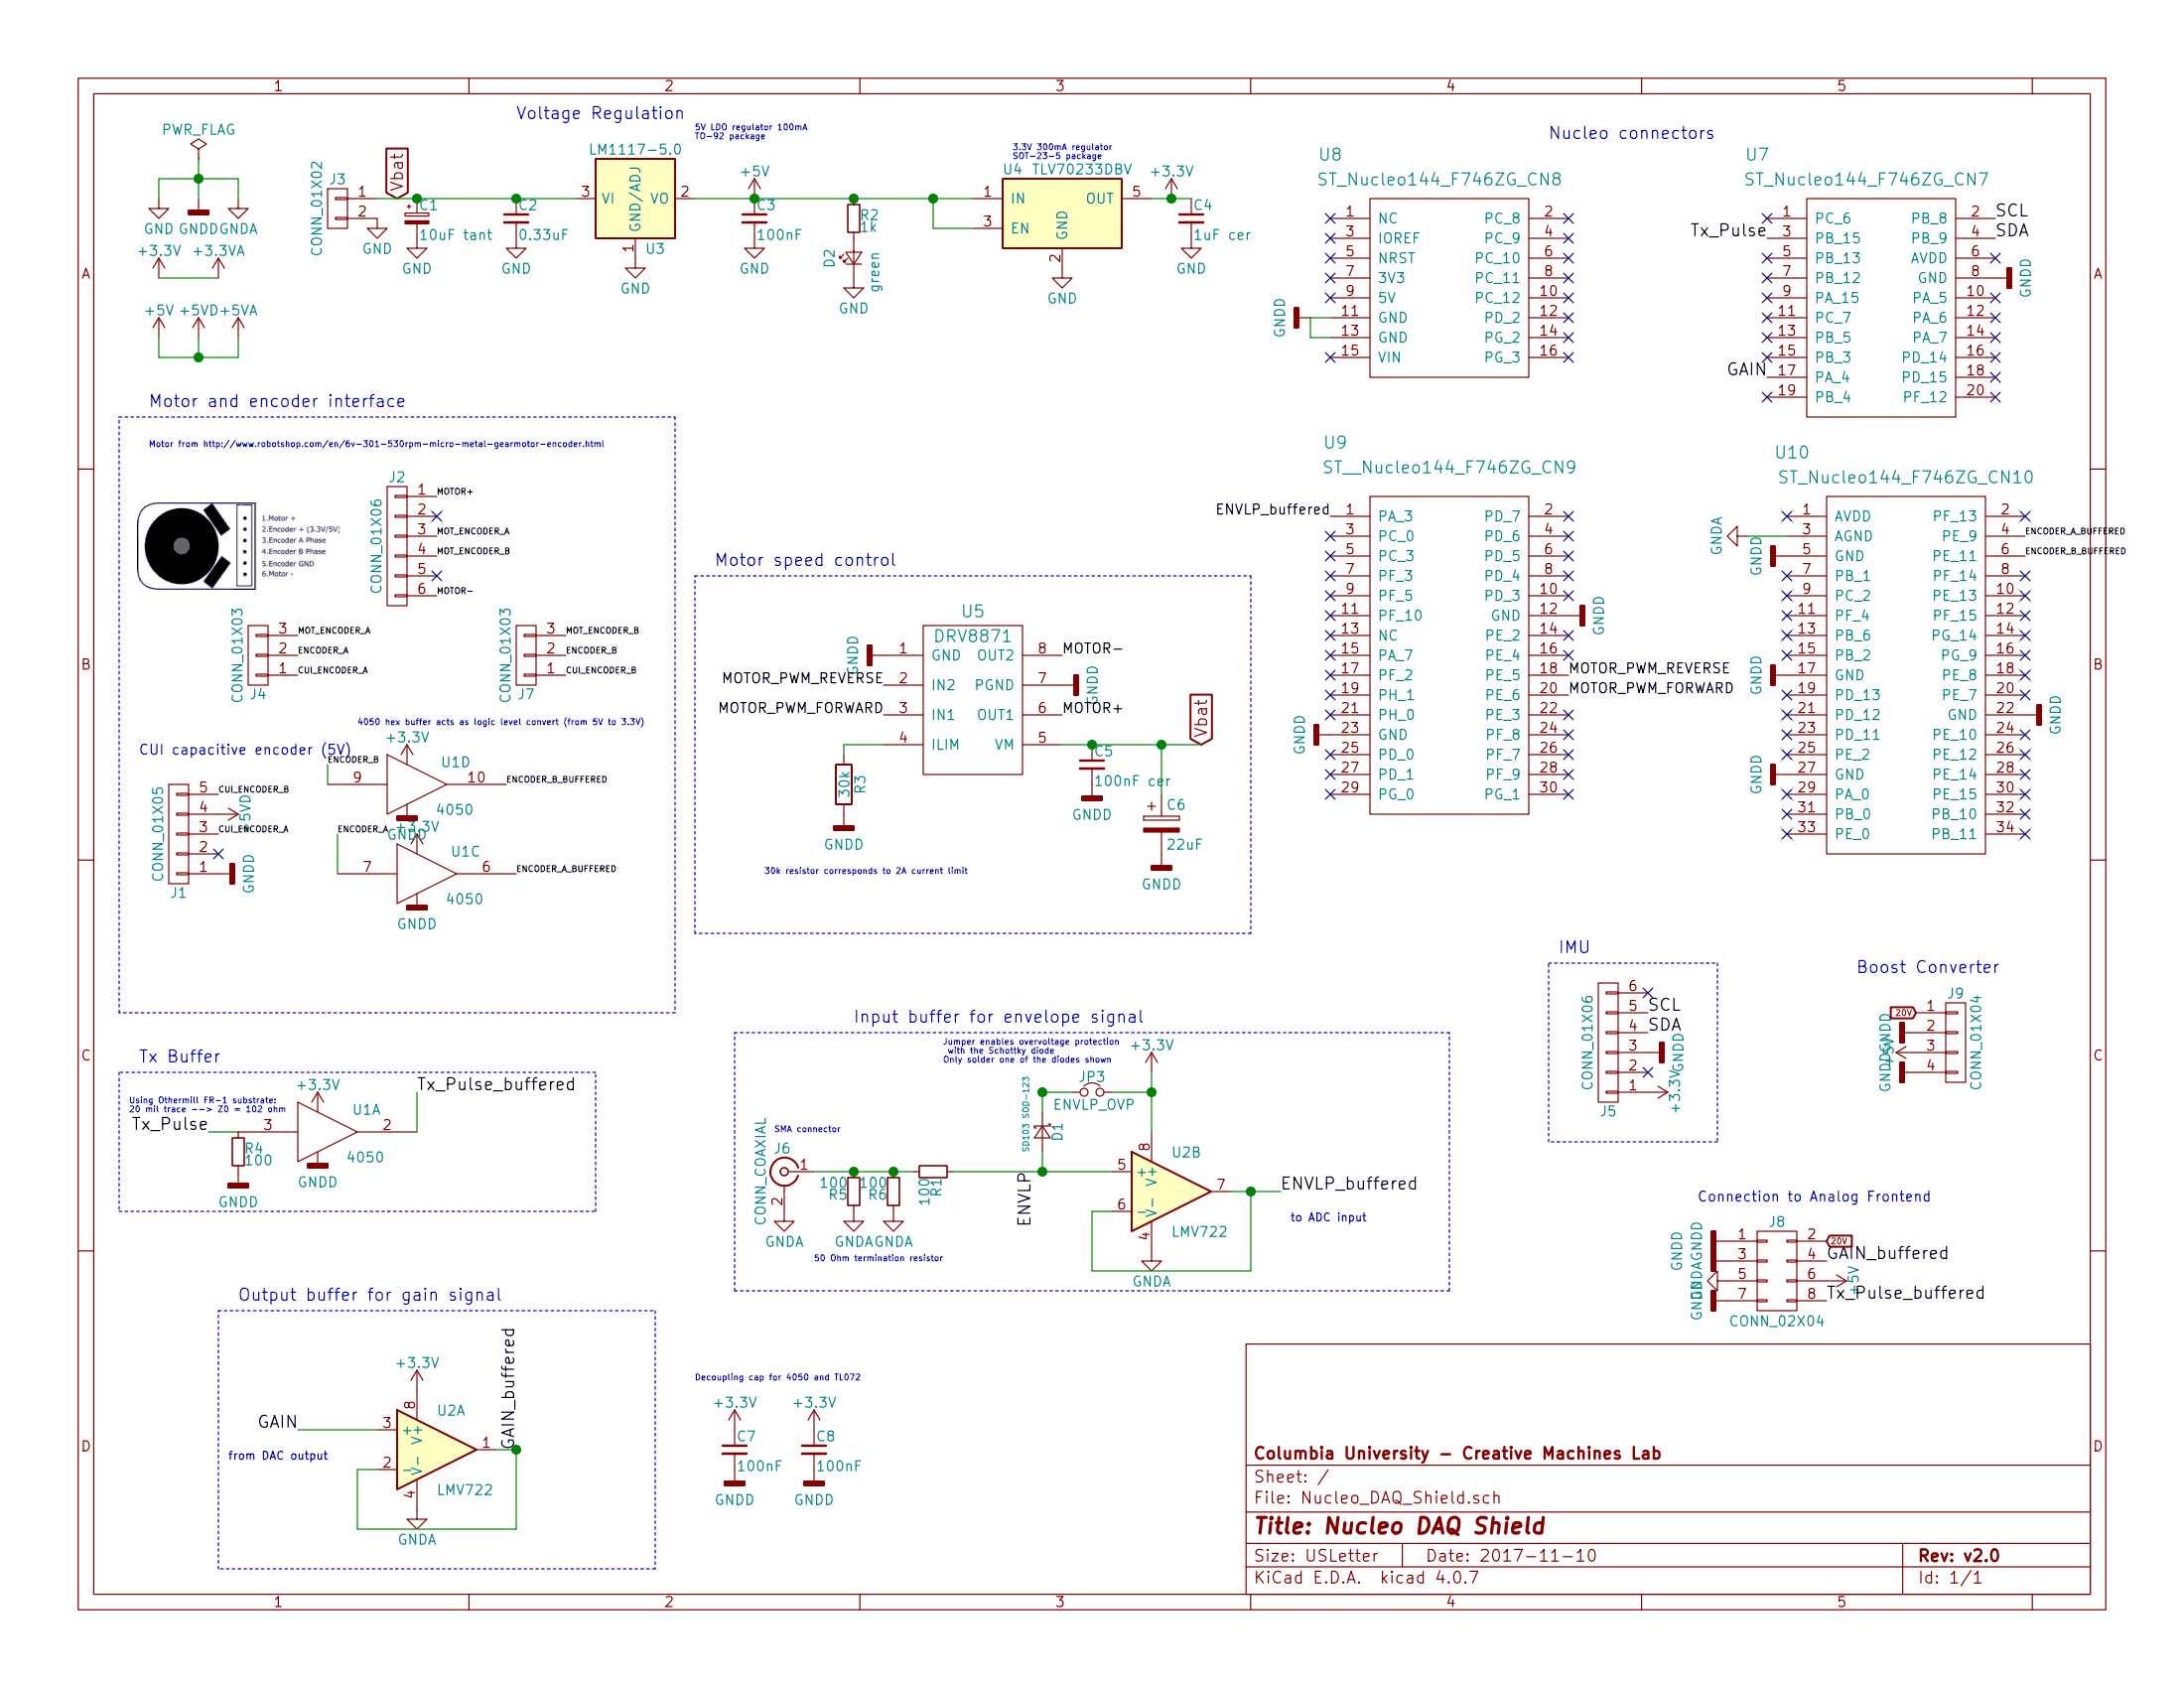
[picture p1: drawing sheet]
EESchema Schematic File Version 2
LIBS:Nucleo_DAQ_Shield-rescue
LIBS:power
LIBS:device
LIBS:transistors
LIBS:conn
LIBS:linear
LIBS:regul
LIBS:74xx
LIBS:cmos4000
LIBS:adc-dac
LIBS:memory
LIBS:xilinx
LIBS:microcontrollers
LIBS:dsp
LIBS:microchip
LIBS:analog_switches
LIBS:motorola
LIBS:texas
LIBS:intel
LIBS:audio
LIBS:interface
LIBS:digital-audio
LIBS:philips
LIBS:display
LIBS:cypress
LIBS:siliconi
LIBS:opto
LIBS:atmel
LIBS:contrib
LIBS:valves
LIBS:DRV8881
LIBS:NUCLEO_F746ZG
LIBS:Nucleo_DAQ_Shield-cache
EELAYER 25 0
EELAYER END
$Descr USLetter 11000 8500
encoding utf-8
Sheet 1 1
Title "Nucleo DAQ Shield"
Date "2017-11-10"
Rev "v2.0"
Comp "Columbia University - Creative Machines Lab"
Comment1 ""
Comment2 ""
Comment3 ""
Comment4 ""
$EndDescr
$Comp
L TL072 U2
U 1 1
P 2200 7300
F 0 "U2" H 2200 7500 50  0000 L CNN
F 1 "LMV722" H 2200 7100 50  0000 L CNN
F 2 "Housings_SOIC:SOIC-8_3.9x4.9mm_Pitch1.27mm" H 2200 7300 50  0001 C CNN
F 3 "" H 2200 7300 50  0001 C CNN
	1    2200 7300
	1    0    0    -1  
$EndComp
$Comp
L TL072 U2
U 2 1
P 5900 6000
F 0 "U2" H 5900 6200 50  0000 L CNN
F 1 "LMV722" H 5900 5800 50  0000 L CNN
F 2 "Housings_SOIC:SOIC-8_3.9x4.9mm_Pitch1.27mm" H 5900 6000 50  0001 C CNN
F 3 "" H 5900 6000 50  0001 C CNN
	2    5900 6000
	1    0    0    -1  
$EndComp
$Comp
L 4050 U1
U 3 1
P 2150 4400
F 0 "U1" H 2345 4515 50  0000 C CNN
F 1 "4050" H 2340 4275 50  0000 C CNN
F 2 "Housings_SOIC:SOIC-16_3.9x9.9mm_Pitch1.27mm" H 2150 4400 60  0001 C CNN
F 3 "" H 2150 4400 60  0001 C CNN
	3    2150 4400
	1    0    0    -1  
$EndComp
$Comp
L 4050 U1
U 4 1
P 2100 3950
F 0 "U1" H 2295 4065 50  0000 C CNN
F 1 "4050" H 2290 3825 50  0000 C CNN
F 2 "Housings_SOIC:SOIC-16_3.9x9.9mm_Pitch1.27mm" H 2100 3950 60  0001 C CNN
F 3 "" H 2100 3950 60  0001 C CNN
	4    2100 3950
	1    0    0    -1  
$EndComp
$Comp
L GND #PWR01
U 1 1
P 800 1000
F 0 "#PWR01" H 800 750 50  0001 C CNN
F 1 "GND" H 800 850 50  0000 C CNN
F 2 "" H 800 1000 50  0001 C CNN
F 3 "" H 800 1000 50  0001 C CNN
	1    800  1000
	1    0    0    -1  
$EndComp
$Comp
L GNDD #PWR02
U 1 1
P 1000 1000
F 0 "#PWR02" H 1000 750 50  0001 C CNN
F 1 "GNDD" H 1000 850 50  0000 C CNN
F 2 "" H 1000 1000 50  0001 C CNN
F 3 "" H 1000 1000 50  0001 C CNN
	1    1000 1000
	1    0    0    -1  
$EndComp
$Comp
L GNDA #PWR03
U 1 1
P 1200 1000
F 0 "#PWR03" H 1200 750 50  0001 C CNN
F 1 "GNDA" H 1200 850 50  0000 C CNN
F 2 "" H 1200 1000 50  0001 C CNN
F 3 "" H 1200 1000 50  0001 C CNN
	1    1200 1000
	1    0    0    -1  
$EndComp
$Comp
L PWR_FLAG #FLG04
U 1 1
P 1000 800
F 0 "#FLG04" H 1000 875 50  0001 C CNN
F 1 "PWR_FLAG" H 1000 950 50  0000 C CNN
F 2 "" H 1000 800 50  0001 C CNN
F 3 "" H 1000 800 50  0001 C CNN
	1    1000 800 
	1    0    0    -1  
$EndComp
$Comp
L CONN_COAXIAL J6
U 1 1
P 3950 5900
F 0 "J6" H 3960 6020 50  0000 C CNN
F 1 "CONN_COAXIAL" V 4065 5900 50  0000 C CNN
F 2 "custom:SMA_uxcell" H 3950 5900 50  0001 C CNN
F 3 "" H 3950 5900 50  0001 C CNN
	1    3950 5900
	-1   0    0    -1  
$EndComp
$Comp
L +3.3V #PWR05
U 1 1
P 5800 5400
F 0 "#PWR05" H 5800 5250 50  0001 C CNN
F 1 "+3.3V" H 5800 5540 50  0000 C CNN
F 2 "" H 5800 5400 50  0001 C CNN
F 3 "" H 5800 5400 50  0001 C CNN
	1    5800 5400
	1    0    0    -1  
$EndComp
$Comp
L GNDA #PWR06
U 1 1
P 5800 6300
F 0 "#PWR06" H 5800 6050 50  0001 C CNN
F 1 "GNDA" H 5800 6150 50  0000 C CNN
F 2 "" H 5800 6300 50  0001 C CNN
F 3 "" H 5800 6300 50  0001 C CNN
	1    5800 6300
	1    0    0    -1  
$EndComp
$Comp
L +3.3V #PWR07
U 1 1
P 2100 7000
F 0 "#PWR07" H 2100 6850 50  0001 C CNN
F 1 "+3.3V" H 2100 7140 50  0000 C CNN
F 2 "" H 2100 7000 50  0001 C CNN
F 3 "" H 2100 7000 50  0001 C CNN
	1    2100 7000
	1    0    0    -1  
$EndComp
$Comp
L GNDA #PWR08
U 1 1
P 2100 7600
F 0 "#PWR08" H 2100 7350 50  0001 C CNN
F 1 "GNDA" H 2100 7450 50  0000 C CNN
F 2 "" H 2100 7600 50  0001 C CNN
F 3 "" H 2100 7600 50  0001 C CNN
	1    2100 7600
	1    0    0    -1  
$EndComp
Text Label 1500 7200 2    60   ~ 0
GAIN
$Comp
L GNDA #PWR09
U 1 1
P 3950 6100
F 0 "#PWR09" H 3950 5850 50  0001 C CNN
F 1 "GNDA" H 3950 5950 50  0000 C CNN
F 2 "" H 3950 6100 50  0001 C CNN
F 3 "" H 3950 6100 50  0001 C CNN
	1    3950 6100
	1    0    0    -1  
$EndComp
Text Label 2600 7300 1    60   ~ 0
GAIN_buffered
Text Label 5200 5900 3    60   ~ 0
ENVLP
Text Label 6450 6000 0    60   ~ 0
ENVLP_buffered
Text Notes 1200 6550 0    60   ~ 0
Output buffer for gain signal
Text Notes 4300 5150 0    60   ~ 0
Input buffer for envelope signal
Text Notes 1150 7350 0    40   ~ 0
from DAC output
Text Notes 6500 6150 0    40   ~ 0
to ADC input
$Comp
L CONN_01X06 J2
U 1 1
P 2000 2750
F 0 "J2" H 2000 3100 50  0000 C CNN
F 1 "CONN_01X06" V 2100 2750 50  0000 C CNN
F 2 "Pin_Headers:Pin_Header_Straight_1x06_Pitch2.54mm" H 2000 2750 50  0001 C CNN
F 3 "" H 2000 2750 50  0001 C CNN
	1    2000 2750
	-1   0    0    -1  
$EndComp
Text Notes 750  2250 0    30   ~ 0
Motor from http://www.robotshop.com/en/6v-301-530rpm-micro-metal-gearmotor-encoder.html
Text Label 2200 2500 0    30   ~ 0
MOTOR+
Text Label 2200 3000 0    30   ~ 0
MOTOR-
$Comp
L TLV70233DBV U4
U 1 1
P 5350 1050
F 0 "U4" H 5100 1250 50  0000 C CNN
F 1 "TLV70233DBV" H 5450 1250 50  0000 C CNN
F 2 "TO_SOT_Packages_SMD:SOT-23-5" H 5350 1150 50  0001 C CIN
F 3 "" H 5350 1050 50  0001 C CNN
	1    5350 1050
	1    0    0    -1  
$EndComp
$Comp
L CONN_01X02 J3
U 1 1
P 1700 1050
F 0 "J3" H 1700 1200 50  0000 C CNN
F 1 "CONN_01X02" V 1800 1050 50  0000 C CNN
F 2 "Pin_Headers:Pin_Header_Straight_1x02_Pitch2.54mm" H 1700 1050 50  0001 C CNN
F 3 "" H 1700 1050 50  0001 C CNN
	1    1700 1050
	-1   0    0    -1  
$EndComp
Text Notes 700  3800 0    50   ~ 0
CUI capacitive encoder (5V)
$Comp
L C_Small C2
U 1 1
P 2600 1100
F 0 "C2" H 2610 1170 50  0000 L CNN
F 1 "0.33uF" H 2610 1020 50  0000 L CNN
F 2 "Capacitors_SMD:C_0603" H 2600 1100 50  0001 C CNN
F 3 "" H 2600 1100 50  0001 C CNN
	1    2600 1100
	1    0    0    -1  
$EndComp
$Comp
L C_Small C3
U 1 1
P 3800 1100
F 0 "C3" H 3810 1170 50  0000 L CNN
F 1 "100nF" H 3810 1020 50  0000 L CNN
F 2 "Capacitors_SMD:C_0603" H 3800 1100 50  0001 C CNN
F 3 "" H 3800 1100 50  0001 C CNN
	1    3800 1100
	1    0    0    -1  
$EndComp
$Comp
L R_Small R2
U 1 1
P 4300 1100
F 0 "R2" H 4330 1120 50  0000 L CNN
F 1 "1k" H 4330 1060 50  0000 L CNN
F 2 "Resistors_SMD:R_0805" H 4300 1100 50  0001 C CNN
F 3 "" H 4300 1100 50  0001 C CNN
	1    4300 1100
	1    0    0    -1  
$EndComp
$Comp
L LED_Small D2
U 1 1
P 4300 1300
F 0 "D2" H 4250 1425 50  0000 L CNN
F 1 "green" H 4125 1200 50  0000 L CNN
F 2 "LEDs:LED_1206" V 4300 1300 50  0001 C CNN
F 3 "" V 4300 1300 50  0001 C CNN
	1    4300 1300
	0    -1   -1   0   
$EndComp
$Comp
L CP_Small C1
U 1 1
P 2100 1100
F 0 "C1" H 2110 1170 50  0000 L CNN
F 1 "10uF tant" H 2110 1020 50  0000 L CNN
F 2 "Capacitors_Tantalum_SMD:CP_Tantalum_Case-A_EIA-3216-18_Reflow" H 2100 1100 50  0001 C CNN
F 3 "" H 2100 1100 50  0001 C CNN
	1    2100 1100
	1    0    0    -1  
$EndComp
$Comp
L GND #PWR010
U 1 1
P 1900 1100
F 0 "#PWR010" H 1900 850 50  0001 C CNN
F 1 "GND" H 1900 950 50  0000 C CNN
F 2 "" H 1900 1100 50  0001 C CNN
F 3 "" H 1900 1100 50  0001 C CNN
	1    1900 1100
	1    0    0    -1  
$EndComp
$Comp
L GND #PWR011
U 1 1
P 2100 1200
F 0 "#PWR011" H 2100 950 50  0001 C CNN
F 1 "GND" H 2100 1050 50  0000 C CNN
F 2 "" H 2100 1200 50  0001 C CNN
F 3 "" H 2100 1200 50  0001 C CNN
	1    2100 1200
	1    0    0    -1  
$EndComp
$Comp
L GND #PWR012
U 1 1
P 2600 1200
F 0 "#PWR012" H 2600 950 50  0001 C CNN
F 1 "GND" H 2600 1050 50  0000 C CNN
F 2 "" H 2600 1200 50  0001 C CNN
F 3 "" H 2600 1200 50  0001 C CNN
	1    2600 1200
	1    0    0    -1  
$EndComp
$Comp
L GND #PWR013
U 1 1
P 3800 1200
F 0 "#PWR013" H 3800 950 50  0001 C CNN
F 1 "GND" H 3800 1050 50  0000 C CNN
F 2 "" H 3800 1200 50  0001 C CNN
F 3 "" H 3800 1200 50  0001 C CNN
	1    3800 1200
	1    0    0    -1  
$EndComp
$Comp
L GND #PWR014
U 1 1
P 3200 1300
F 0 "#PWR014" H 3200 1050 50  0001 C CNN
F 1 "GND" H 3200 1150 50  0000 C CNN
F 2 "" H 3200 1300 50  0001 C CNN
F 3 "" H 3200 1300 50  0001 C CNN
	1    3200 1300
	1    0    0    -1  
$EndComp
$Comp
L GND #PWR015
U 1 1
P 4300 1400
F 0 "#PWR015" H 4300 1150 50  0001 C CNN
F 1 "GND" H 4300 1250 50  0000 C CNN
F 2 "" H 4300 1400 50  0001 C CNN
F 3 "" H 4300 1400 50  0001 C CNN
	1    4300 1400
	1    0    0    -1  
$EndComp
$Comp
L +3.3V #PWR016
U 1 1
P 5900 1000
F 0 "#PWR016" H 5900 850 50  0001 C CNN
F 1 "+3.3V" H 5900 1140 50  0000 C CNN
F 2 "" H 5900 1000 50  0001 C CNN
F 3 "" H 5900 1000 50  0001 C CNN
	1    5900 1000
	1    0    0    -1  
$EndComp
$Comp
L +5V #PWR017
U 1 1
P 3800 1000
F 0 "#PWR017" H 3800 850 50  0001 C CNN
F 1 "+5V" H 3800 1140 50  0000 C CNN
F 2 "" H 3800 1000 50  0001 C CNN
F 3 "" H 3800 1000 50  0001 C CNN
	1    3800 1000
	1    0    0    -1  
$EndComp
Text GLabel 2000 1000 1    60   Input ~ 0
Vbat
Text Notes 5100 800  0    30   ~ 0
3.3V 300mA regulator\nSOT-23-5 package
$Comp
L GND #PWR018
U 1 1
P 5350 1350
F 0 "#PWR018" H 5350 1100 50  0001 C CNN
F 1 "GND" H 5350 1200 50  0000 C CNN
F 2 "" H 5350 1350 50  0001 C CNN
F 3 "" H 5350 1350 50  0001 C CNN
	1    5350 1350
	1    0    0    -1  
$EndComp
$Comp
L C_Small C4
U 1 1
P 6000 1100
F 0 "C4" H 6010 1170 50  0000 L CNN
F 1 "1uF cer" H 6010 1020 50  0000 L CNN
F 2 "Capacitors_SMD:C_0603" H 6000 1100 50  0001 C CNN
F 3 "" H 6000 1100 50  0001 C CNN
	1    6000 1100
	1    0    0    -1  
$EndComp
$Comp
L GND #PWR019
U 1 1
P 6000 1200
F 0 "#PWR019" H 6000 950 50  0001 C CNN
F 1 "GND" H 6000 1050 50  0000 C CNN
F 2 "" H 6000 1200 50  0001 C CNN
F 3 "" H 6000 1200 50  0001 C CNN
	1    6000 1200
	1    0    0    -1  
$EndComp
$Comp
L +5VD #PWR020
U 1 1
P 1100 4100
F 0 "#PWR020" H 1100 3950 50  0001 C CNN
F 1 "+5VD" H 1100 4240 50  0000 C CNN
F 2 "" H 1100 4100 50  0001 C CNN
F 3 "" H 1100 4100 50  0001 C CNN
	1    1100 4100
	0    1    1    0   
$EndComp
$Comp
L GNDD #PWR021
U 1 1
P 1100 4400
F 0 "#PWR021" H 1100 4150 50  0001 C CNN
F 1 "GNDD" H 1100 4250 50  0000 C CNN
F 2 "" H 1100 4400 50  0001 C CNN
F 3 "" H 1100 4400 50  0001 C CNN
	1    1100 4400
	0    -1   -1   0   
$EndComp
$Comp
L +5V #PWR022
U 1 1
P 800 1700
F 0 "#PWR022" H 800 1550 50  0001 C CNN
F 1 "+5V" H 800 1840 50  0000 C CNN
F 2 "" H 800 1700 50  0001 C CNN
F 3 "" H 800 1700 50  0001 C CNN
	1    800  1700
	1    0    0    -1  
$EndComp
$Comp
L +5VD #PWR023
U 1 1
P 1000 1700
F 0 "#PWR023" H 1000 1550 50  0001 C CNN
F 1 "+5VD" H 1000 1840 50  0000 C CNN
F 2 "" H 1000 1700 50  0001 C CNN
F 3 "" H 1000 1700 50  0001 C CNN
	1    1000 1700
	1    0    0    -1  
$EndComp
$Comp
L +5VA #PWR024
U 1 1
P 1200 1700
F 0 "#PWR024" H 1200 1550 50  0001 C CNN
F 1 "+5VA" H 1200 1840 50  0000 C CNN
F 2 "" H 1200 1700 50  0001 C CNN
F 3 "" H 1200 1700 50  0001 C CNN
	1    1200 1700
	1    0    0    -1  
$EndComp
$Comp
L +3.3VA #PWR025
U 1 1
P 1100 1400
F 0 "#PWR025" H 1100 1250 50  0001 C CNN
F 1 "+3.3VA" H 1100 1540 50  0000 C CNN
F 2 "" H 1100 1400 50  0001 C CNN
F 3 "" H 1100 1400 50  0001 C CNN
	1    1100 1400
	1    0    0    -1  
$EndComp
$Comp
L +3.3V #PWR026
U 1 1
P 800 1400
F 0 "#PWR026" H 800 1250 50  0001 C CNN
F 1 "+3.3V" H 800 1540 50  0000 C CNN
F 2 "" H 800 1400 50  0001 C CNN
F 3 "" H 800 1400 50  0001 C CNN
	1    800  1400
	1    0    0    -1  
$EndComp
Text Label 2600 4400 0    30   ~ 0
ENCODER_A_BUFFERED
Text Notes 3600 2850 0    60   ~ 0
Motor speed control
Text Notes 7800 700  0    60   ~ 0
Nucleo connectors
$Comp
L Jumper_NC_Small JP3
U 1 1
P 5500 5500
F 0 "JP3" H 5500 5580 50  0000 C CNN
F 1 "ENVLP_OVP" H 5510 5440 50  0000 C CNN
F 2 "Pin_Headers:Pin_Header_Straight_1x02_Pitch2.54mm" H 5500 5500 50  0001 C CNN
F 3 "" H 5500 5500 50  0001 C CNN
	1    5500 5500
	1    0    0    -1  
$EndComp
$Comp
L R_Small R1
U 1 1
P 4700 5900
F 0 "R1" H 4730 5920 50  0000 L CNN
F 1 "100" H 4730 5860 50  0000 L CNN
F 2 "Resistors_SMD:R_0805" H 4700 5900 50  0001 C CNN
F 3 "" H 4700 5900 50  0001 C CNN
	1    4700 5900
	0    1    1    0   
$EndComp
Text Notes 4750 5350 0    30   ~ 0
Jumper enables overvoltage protection\n with the Schottky diode\nOnly solder one of the diodes shown
Text Notes 750  2050 0    60   ~ 0
Motor and encoder interface
Text Notes 4100 6350 0    30   ~ 0
50 Ohm termination resistor
Text Notes 1800 3650 0    30   ~ 0
4050 hex buffer acts as logic level convert (from 5V to 3.3V)
Text Label 2550 3950 0    30   ~ 0
ENCODER_B_BUFFERED
$Comp
L DRV8881 U5
U 1 1
P 4900 3550
F 0 "U5" H 4900 4025 60  0000 C CNN
F 1 "DRV8871" H 4900 3900 60  0000 C CNN
F 2 "custom:SOIC-8_PowerPad" H 4900 3550 60  0001 C CNN
F 3 "" H 4900 3550 60  0001 C CNN
	1    4900 3550
	1    0    0    -1  
$EndComp
$Comp
L GNDD #PWR027
U 1 1
P 4450 3300
F 0 "#PWR027" H 4450 3050 50  0001 C CNN
F 1 "GNDD" H 4450 3150 50  0000 C CNN
F 2 "" H 4450 3300 50  0001 C CNN
F 3 "" H 4450 3300 50  0001 C CNN
	1    4450 3300
	0    1    1    0   
$EndComp
$Comp
L GNDD #PWR028
U 1 1
P 5350 3450
F 0 "#PWR028" H 5350 3200 50  0001 C CNN
F 1 "GNDD" H 5350 3300 50  0000 C CNN
F 2 "" H 5350 3450 50  0001 C CNN
F 3 "" H 5350 3450 50  0001 C CNN
	1    5350 3450
	0    -1   -1   0   
$EndComp
$Comp
L CP C6
U 1 1
P 5850 4150
F 0 "C6" H 5875 4250 50  0000 L CNN
F 1 "22uF" H 5875 4050 50  0000 L CNN
F 2 "Capacitors_SMD:CP_Elec_6.3x5.8" H 5888 4000 50  0001 C CNN
F 3 "" H 5850 4150 50  0001 C CNN
	1    5850 4150
	1    0    0    -1  
$EndComp
Text GLabel 6050 3750 1    60   Input ~ 0
Vbat
$Comp
L R R3
U 1 1
P 4250 3950
F 0 "R3" V 4330 3950 50  0000 C CNN
F 1 "30k" V 4250 3950 50  0000 C CNN
F 2 "Resistors_SMD:R_0805" V 4180 3950 50  0001 C CNN
F 3 "" H 4250 3950 50  0001 C CNN
	1    4250 3950
	1    0    0    -1  
$EndComp
$Comp
L GNDD #PWR029
U 1 1
P 4250 4100
F 0 "#PWR029" H 4250 3850 50  0001 C CNN
F 1 "GNDD" H 4250 3950 50  0000 C CNN
F 2 "" H 4250 4100 50  0001 C CNN
F 3 "" H 4250 4100 50  0001 C CNN
	1    4250 4100
	1    0    0    -1  
$EndComp
Text Label 5350 3600 0    50   ~ 0
MOTOR+
Text Label 5350 3300 0    50   ~ 0
MOTOR-
$Comp
L C_Small C5
U 1 1
P 5500 3850
F 0 "C5" H 5510 3920 50  0000 L CNN
F 1 "100nF cer" H 5510 3770 50  0000 L CNN
F 2 "Capacitors_SMD:C_0603" H 5500 3850 50  0001 C CNN
F 3 "" H 5500 3850 50  0001 C CNN
	1    5500 3850
	1    0    0    -1  
$EndComp
$Comp
L GNDD #PWR030
U 1 1
P 5500 3950
F 0 "#PWR030" H 5500 3700 50  0001 C CNN
F 1 "GNDD" H 5500 3800 50  0000 C CNN
F 2 "" H 5500 3950 50  0001 C CNN
F 3 "" H 5500 3950 50  0001 C CNN
	1    5500 3950
	1    0    0    -1  
$EndComp
$Comp
L GNDD #PWR031
U 1 1
P 5850 4300
F 0 "#PWR031" H 5850 4050 50  0001 C CNN
F 1 "GNDD" H 5850 4150 50  0000 C CNN
F 2 "" H 5850 4300 50  0001 C CNN
F 3 "" H 5850 4300 50  0001 C CNN
	1    5850 4300
	1    0    0    -1  
$EndComp
Text Label 4450 3600 2    50   ~ 0
MOTOR_PWM_FORWARD
Text Label 4450 3450 2    50   ~ 0
MOTOR_PWM_REVERSE
Text Notes 3850 4400 0    30   ~ 0
30k resistor corresponds to 2A current limit
Text Label 1050 5700 2    60   ~ 0
Tx_Pulse
Text Label 2100 5500 0    60   ~ 0
Tx_Pulse_buffered
Text Notes 700  5350 0    60   ~ 0
Tx Buffer
Text Label 6700 2600 2    50   ~ 0
ENVLP_buffered
Text Label 7900 3400 0    50   ~ 0
MOTOR_PWM_REVERSE
Text Label 7900 3500 0    50   ~ 0
MOTOR_PWM_FORWARD
Text Label 8900 1200 2    60   ~ 0
Tx_Pulse
Text Label 8900 1900 2    60   ~ 0
GAIN
$Comp
L GNDD #PWR032
U 1 1
P 6600 1600
F 0 "#PWR032" H 6600 1350 50  0001 C CNN
F 1 "GNDD" H 6600 1450 50  0000 C CNN
F 2 "" H 6600 1600 50  0001 C CNN
F 3 "" H 6600 1600 50  0001 C CNN
	1    6600 1600
	0    1    1    0   
$EndComp
$Comp
L GNDD #PWR033
U 1 1
P 6700 3700
F 0 "#PWR033" H 6700 3450 50  0001 C CNN
F 1 "GNDD" H 6700 3550 50  0000 C CNN
F 2 "" H 6700 3700 50  0001 C CNN
F 3 "" H 6700 3700 50  0001 C CNN
	1    6700 3700
	0    1    1    0   
$EndComp
$Comp
L GNDD #PWR034
U 1 1
P 7900 3100
F 0 "#PWR034" H 7900 2850 50  0001 C CNN
F 1 "GNDD" H 7900 2950 50  0000 C CNN
F 2 "" H 7900 3100 50  0001 C CNN
F 3 "" H 7900 3100 50  0001 C CNN
	1    7900 3100
	0    -1   -1   0   
$EndComp
$Comp
L GNDD #PWR035
U 1 1
P 9000 3900
F 0 "#PWR035" H 9000 3650 50  0001 C CNN
F 1 "GNDD" H 9000 3750 50  0000 C CNN
F 2 "" H 9000 3900 50  0001 C CNN
F 3 "" H 9000 3900 50  0001 C CNN
	1    9000 3900
	0    1    1    0   
$EndComp
$Comp
L GNDD #PWR036
U 1 1
P 9000 3400
F 0 "#PWR036" H 9000 3150 50  0001 C CNN
F 1 "GNDD" H 9000 3250 50  0000 C CNN
F 2 "" H 9000 3400 50  0001 C CNN
F 3 "" H 9000 3400 50  0001 C CNN
	1    9000 3400
	0    1    1    0   
$EndComp
$Comp
L GNDD #PWR037
U 1 1
P 10200 3600
F 0 "#PWR037" H 10200 3350 50  0001 C CNN
F 1 "GNDD" H 10200 3450 50  0000 C CNN
F 2 "" H 10200 3600 50  0001 C CNN
F 3 "" H 10200 3600 50  0001 C CNN
	1    10200 3600
	0    -1   -1   0   
$EndComp
$Comp
L GNDD #PWR038
U 1 1
P 9000 2800
F 0 "#PWR038" H 9000 2550 50  0001 C CNN
F 1 "GNDD" H 9000 2650 50  0000 C CNN
F 2 "" H 9000 2800 50  0001 C CNN
F 3 "" H 9000 2800 50  0001 C CNN
	1    9000 2800
	0    1    1    0   
$EndComp
$Comp
L GNDD #PWR039
U 1 1
P 10050 1400
F 0 "#PWR039" H 10050 1150 50  0001 C CNN
F 1 "GNDD" H 10050 1250 50  0000 C CNN
F 2 "" H 10050 1400 50  0001 C CNN
F 3 "" H 10050 1400 50  0001 C CNN
	1    10050 1400
	0    -1   -1   0   
$EndComp
$Comp
L GNDA #PWR040
U 1 1
P 8800 2700
F 0 "#PWR040" H 8800 2450 50  0001 C CNN
F 1 "GNDA" H 8800 2550 50  0000 C CNN
F 2 "" H 8800 2700 50  0001 C CNN
F 3 "" H 8800 2700 50  0001 C CNN
	1    8800 2700
	0    1    1    0   
$EndComp
$Comp
L ST_Nucleo144_F746ZG_CN8 U8
U 1 1
P 7300 1450
F 0 "U8" H 6700 2125 60  0000 C CNN
F 1 "ST_Nucleo144_F746ZG_CN8" H 7250 2000 60  0000 C CNN
F 2 "Pin_Headers:Pin_Header_Straight_2x08_Pitch2.54mm" H 7200 650 60  0001 C CNN
F 3 "" H 7200 650 60  0001 C CNN
	1    7300 1450
	1    0    0    -1  
$EndComp
$Comp
L ST__Nucleo144_F746ZG_CN9 U9
U 1 1
P 7300 3300
F 0 "U9" H 6725 4375 60  0000 C CNN
F 1 "ST__Nucleo144_F746ZG_CN9" H 7300 4250 60  0000 C CNN
F 2 "Pin_Headers:Pin_Header_Straight_2x15_Pitch2.54mm" H 7200 4150 60  0001 C CNN
F 3 "" H 7200 4150 60  0001 C CNN
	1    7300 3300
	1    0    0    -1  
$EndComp
$Comp
L ST_Nucleo144_F746ZG_CN10 U10
U 1 1
P 9600 3350
F 0 "U10" H 9025 4425 60  0000 C CNN
F 1 "ST_Nucleo144_F746ZG_CN10" H 9600 4300 60  0000 C CNN
F 2 "Pin_Headers:Pin_Header_Straight_2x17_Pitch2.54mm" H 9500 4200 60  0001 C CNN
F 3 "" H 9500 4200 60  0001 C CNN
	1    9600 3350
	1    0    0    -1  
$EndComp
Text Notes 2600 600  0    60   ~ 0
Voltage Regulation
$Comp
L C_Small C7
U 1 1
P 3700 7300
F 0 "C7" H 3710 7370 50  0000 L CNN
F 1 "100nF" H 3710 7220 50  0000 L CNN
F 2 "Capacitors_SMD:C_0603" H 3700 7300 50  0001 C CNN
F 3 "" H 3700 7300 50  0001 C CNN
	1    3700 7300
	1    0    0    -1  
$EndComp
$Comp
L GNDD #PWR041
U 1 1
P 3700 7400
F 0 "#PWR041" H 3700 7150 50  0001 C CNN
F 1 "GNDD" H 3700 7250 50  0000 C CNN
F 2 "" H 3700 7400 50  0001 C CNN
F 3 "" H 3700 7400 50  0001 C CNN
	1    3700 7400
	1    0    0    -1  
$EndComp
$Comp
L +3.3V #PWR042
U 1 1
P 3700 7200
F 0 "#PWR042" H 3700 7050 50  0001 C CNN
F 1 "+3.3V" H 3700 7340 50  0000 C CNN
F 2 "" H 3700 7200 50  0001 C CNN
F 3 "" H 3700 7200 50  0001 C CNN
	1    3700 7200
	1    0    0    -1  
$EndComp
Text Notes 3500 6950 0    30   ~ 0
Decoupling cap for 4050 and TL072
$Comp
L C_Small C8
U 1 1
P 4100 7300
F 0 "C8" H 4110 7370 50  0000 L CNN
F 1 "100nF" H 4110 7220 50  0000 L CNN
F 2 "Capacitors_SMD:C_0603" H 4100 7300 50  0001 C CNN
F 3 "" H 4100 7300 50  0001 C CNN
	1    4100 7300
	1    0    0    -1  
$EndComp
$Comp
L GNDD #PWR043
U 1 1
P 4100 7400
F 0 "#PWR043" H 4100 7150 50  0001 C CNN
F 1 "GNDD" H 4100 7250 50  0000 C CNN
F 2 "" H 4100 7400 50  0001 C CNN
F 3 "" H 4100 7400 50  0001 C CNN
	1    4100 7400
	1    0    0    -1  
$EndComp
$Comp
L +3.3V #PWR044
U 1 1
P 4100 7200
F 0 "#PWR044" H 4100 7050 50  0001 C CNN
F 1 "+3.3V" H 4100 7340 50  0000 C CNN
F 2 "" H 4100 7200 50  0001 C CNN
F 3 "" H 4100 7200 50  0001 C CNN
	1    4100 7200
	1    0    0    -1  
$EndComp
NoConn ~ 2200 2600
NoConn ~ 2200 2900
$Comp
L R_Small R4
U 1 1
P 1200 5800
F 0 "R4" H 1230 5820 50  0000 L CNN
F 1 "100" H 1230 5760 50  0000 L CNN
F 2 "Resistors_SMD:R_0805" H 1200 5800 50  0001 C CNN
F 3 "" H 1200 5800 50  0001 C CNN
	1    1200 5800
	1    0    0    -1  
$EndComp
$Comp
L GNDD #PWR045
U 1 1
P 1200 5900
F 0 "#PWR045" H 1200 5650 50  0001 C CNN
F 1 "GNDD" H 1200 5750 50  0000 C CNN
F 2 "" H 1200 5900 50  0001 C CNN
F 3 "" H 1200 5900 50  0001 C CNN
	1    1200 5900
	1    0    0    -1  
$EndComp
Text Notes 650  5600 0    30   ~ 0
Using Othermill FR-1 substrate:\n20 mil trace --> Z0 = 102 ohm
$Comp
L R_Small R6
U 1 1
P 4500 6000
F 0 "R6" H 4530 6020 50  0000 L CNN
F 1 "100" H 4530 5960 50  0000 L CNN
F 2 "Resistors_SMD:R_0805" H 4500 6000 50  0001 C CNN
F 3 "" H 4500 6000 50  0001 C CNN
	1    4500 6000
	-1   0    0    1   
$EndComp
$Comp
L R_Small R5
U 1 1
P 4300 6000
F 0 "R5" H 4330 6020 50  0000 L CNN
F 1 "100" H 4330 5960 50  0000 L CNN
F 2 "Resistors_SMD:R_0805" H 4300 6000 50  0001 C CNN
F 3 "" H 4300 6000 50  0001 C CNN
	1    4300 6000
	-1   0    0    1   
$EndComp
$Comp
L GNDA #PWR046
U 1 1
P 4500 6100
F 0 "#PWR046" H 4500 5850 50  0001 C CNN
F 1 "GNDA" H 4500 5950 50  0000 C CNN
F 2 "" H 4500 6100 50  0001 C CNN
F 3 "" H 4500 6100 50  0001 C CNN
	1    4500 6100
	1    0    0    -1  
$EndComp
$Comp
L GNDA #PWR047
U 1 1
P 4300 6100
F 0 "#PWR047" H 4300 5850 50  0001 C CNN
F 1 "GNDA" H 4300 5950 50  0000 C CNN
F 2 "" H 4300 6100 50  0001 C CNN
F 3 "" H 4300 6100 50  0001 C CNN
	1    4300 6100
	1    0    0    -1  
$EndComp
NoConn ~ 6700 1100
NoConn ~ 6700 1200
NoConn ~ 6700 1300
NoConn ~ 6700 1400
NoConn ~ 6700 1500
NoConn ~ 6700 1800
NoConn ~ 7900 1100
NoConn ~ 7900 1200
NoConn ~ 7900 1300
NoConn ~ 7900 1400
NoConn ~ 7900 1500
NoConn ~ 7900 1700
NoConn ~ 7900 1800
NoConn ~ 8900 1100
NoConn ~ 8900 1300
NoConn ~ 8900 1400
NoConn ~ 8900 1500
NoConn ~ 8900 1600
NoConn ~ 8900 1700
NoConn ~ 8900 1800
NoConn ~ 8900 2000
NoConn ~ 10050 1800
NoConn ~ 10050 1900
NoConn ~ 10050 1300
NoConn ~ 10050 1500
NoConn ~ 10050 1700
NoConn ~ 8300 5000
NoConn ~ 10050 2000
NoConn ~ 6700 2700
NoConn ~ 6700 2800
NoConn ~ 6700 2900
NoConn ~ 6700 3000
NoConn ~ 6700 3100
NoConn ~ 6700 3200
NoConn ~ 6700 3300
NoConn ~ 6700 3400
NoConn ~ 6700 3500
NoConn ~ 6700 3600
NoConn ~ 6700 3800
NoConn ~ 6700 3900
NoConn ~ 6700 4000
NoConn ~ 7900 2600
NoConn ~ 7900 2700
NoConn ~ 7900 2800
NoConn ~ 7900 2900
NoConn ~ 7900 3000
NoConn ~ 7900 3200
NoConn ~ 7900 3300
NoConn ~ 7900 3600
NoConn ~ 7900 3700
NoConn ~ 7900 3800
NoConn ~ 7900 3900
NoConn ~ 7900 4000
NoConn ~ 9000 2600
NoConn ~ 9000 2900
NoConn ~ 9000 3000
NoConn ~ 9000 3100
NoConn ~ 9000 3200
NoConn ~ 9000 3300
NoConn ~ 9000 3500
NoConn ~ 9000 3600
NoConn ~ 9000 3700
NoConn ~ 9000 3800
NoConn ~ 9000 4000
NoConn ~ 9000 4100
NoConn ~ 9000 4200
NoConn ~ 10200 2600
NoConn ~ 10200 2900
NoConn ~ 10200 3000
NoConn ~ 10200 3100
NoConn ~ 10200 3200
NoConn ~ 10200 3300
NoConn ~ 10200 3400
NoConn ~ 10200 3500
NoConn ~ 10200 3700
NoConn ~ 10200 3800
NoConn ~ 10200 3900
NoConn ~ 10200 4000
NoConn ~ 10200 4100
NoConn ~ 10200 4200
Text Notes 3900 5700 0    30   ~ 0
SMA connector
$Comp
L +3.3V #PWR048
U 1 1
P 2100 4300
F 0 "#PWR048" H 2100 4150 50  0001 C CNN
F 1 "+3.3V" H 2100 4440 50  0000 C CNN
F 2 "" H 2100 4300 50  0001 C CNN
F 3 "" H 2100 4300 50  0001 C CNN
	1    2100 4300
	1    0    0    -1  
$EndComp
$Comp
L GNDD #PWR049
U 1 1
P 2050 4050
F 0 "#PWR049" H 2050 3800 50  0001 C CNN
F 1 "GNDD" H 2050 3900 50  0000 C CNN
F 2 "" H 2050 4050 50  0001 C CNN
F 3 "" H 2050 4050 50  0001 C CNN
	1    2050 4050
	1    0    0    -1  
$EndComp
$Comp
L +3.3V #PWR050
U 1 1
P 2050 3850
F 0 "#PWR050" H 2050 3700 50  0001 C CNN
F 1 "+3.3V" H 2050 3990 50  0000 C CNN
F 2 "" H 2050 3850 50  0001 C CNN
F 3 "" H 2050 3850 50  0001 C CNN
	1    2050 3850
	1    0    0    -1  
$EndComp
$Comp
L GNDD #PWR051
U 1 1
P 2100 4500
F 0 "#PWR051" H 2100 4250 50  0001 C CNN
F 1 "GNDD" H 2100 4350 50  0000 C CNN
F 2 "" H 2100 4500 50  0001 C CNN
F 3 "" H 2100 4500 50  0001 C CNN
	1    2100 4500
	1    0    0    -1  
$EndComp
$Comp
L GNDD #PWR052
U 1 1
P 1600 5800
F 0 "#PWR052" H 1600 5550 50  0001 C CNN
F 1 "GNDD" H 1600 5650 50  0000 C CNN
F 2 "" H 1600 5800 50  0001 C CNN
F 3 "" H 1600 5800 50  0001 C CNN
	1    1600 5800
	1    0    0    -1  
$EndComp
$Comp
L +3.3V #PWR053
U 1 1
P 1600 5600
F 0 "#PWR053" H 1600 5450 50  0001 C CNN
F 1 "+3.3V" H 1600 5740 50  0000 C CNN
F 2 "" H 1600 5600 50  0001 C CNN
F 3 "" H 1600 5600 50  0001 C CNN
	1    1600 5600
	1    0    0    -1  
$EndComp
$Comp
L D_Schottky_Small D1
U 1 1
P 5250 5700
F 0 "D1" H 5200 5780 50  0000 L CNN
F 1 "SD103 SOD-123" H 4970 5620 30  0000 L CNN
F 2 "Diodes_SMD:D_SOD-123" V 5250 5700 50  0001 C CNN
F 3 "" V 5250 5700 50  0001 C CNN
	1    5250 5700
	0    1    1    0   
$EndComp
Text Notes 3500 700  0    30   ~ 0
5V LDO regulator 100mA\nTO-92 package
$Comp
L CONN_02X04 J8
U 1 1
P 8950 6400
F 0 "J8" H 8950 6650 50  0000 C CNN
F 1 "CONN_02X04" H 8950 6150 50  0000 C CNN
F 2 "Pin_Headers:Pin_Header_Straight_2x04_Pitch2.54mm" H 8950 5200 50  0001 C CNN
F 3 "" H 8950 5200 50  0001 C CNN
	1    8950 6400
	1    0    0    -1  
$EndComp
$Comp
L GNDD #PWR054
U 1 1
P 8700 6550
F 0 "#PWR054" H 8700 6300 50  0001 C CNN
F 1 "GNDD" H 8700 6400 50  0000 C CNN
F 2 "" H 8700 6550 50  0001 C CNN
F 3 "" H 8700 6550 50  0001 C CNN
	1    8700 6550
	0    1    1    0   
$EndComp
$Comp
L GNDD #PWR055
U 1 1
P 8700 6250
F 0 "#PWR055" H 8700 6000 50  0001 C CNN
F 1 "GNDD" H 8700 6100 50  0000 C CNN
F 2 "" H 8700 6250 50  0001 C CNN
F 3 "" H 8700 6250 50  0001 C CNN
	1    8700 6250
	0    1    1    0   
$EndComp
$Comp
L GNDD #PWR056
U 1 1
P 8700 6350
F 0 "#PWR056" H 8700 6100 50  0001 C CNN
F 1 "GNDD" H 8650 6100 50  0000 C CNN
F 2 "" H 8700 6350 50  0001 C CNN
F 3 "" H 8700 6350 50  0001 C CNN
	1    8700 6350
	0    1    1    0   
$EndComp
$Comp
L 4050 U1
U 1 1
P 1650 5700
F 0 "U1" H 1845 5815 50  0000 C CNN
F 1 "4050" H 1840 5575 50  0000 C CNN
F 2 "Housings_SOIC:SOIC-16_3.9x9.9mm_Pitch1.27mm" H 1650 5700 60  0001 C CNN
F 3 "" H 1650 5700 60  0001 C CNN
	1    1650 5700
	1    0    0    -1  
$EndComp
$Comp
L GNDA #PWR057
U 1 1
P 8700 6450
F 0 "#PWR057" H 8700 6200 50  0001 C CNN
F 1 "GNDA" H 8700 6300 50  0000 C CNN
F 2 "" H 8700 6450 50  0001 C CNN
F 3 "" H 8700 6450 50  0001 C CNN
	1    8700 6450
	0    1    1    0   
$EndComp
Text Label 9200 6350 0    60   ~ 0
GAIN_buffered
$Comp
L +5V #PWR058
U 1 1
P 9200 6450
F 0 "#PWR058" H 9200 6300 50  0001 C CNN
F 1 "+5V" H 9200 6590 50  0000 C CNN
F 2 "" H 9200 6450 50  0001 C CNN
F 3 "" H 9200 6450 50  0001 C CNN
	1    9200 6450
	0    1    1    0   
$EndComp
Text GLabel 9200 6250 2    30   Input ~ 0
20V
Text Label 9200 6550 0    60   ~ 0
Tx_Pulse_buffered
$Comp
L CONN_01X04 J9
U 1 1
P 9850 5250
F 0 "J9" H 9850 5500 50  0000 C CNN
F 1 "CONN_01X04" V 9950 5250 50  0000 C CNN
F 2 "Pin_Headers:Pin_Header_Straight_1x04_Pitch2.54mm" H 9850 5250 50  0001 C CNN
F 3 "" H 9850 5250 50  0001 C CNN
	1    9850 5250
	1    0    0    -1  
$EndComp
Text GLabel 9650 5100 0    30   Input ~ 0
20V
$Comp
L +5V #PWR059
U 1 1
P 9650 5300
F 0 "#PWR059" H 9650 5150 50  0001 C CNN
F 1 "+5V" H 9650 5440 50  0000 C CNN
F 2 "" H 9650 5300 50  0001 C CNN
F 3 "" H 9650 5300 50  0001 C CNN
	1    9650 5300
	0    -1   -1   0   
$EndComp
$Comp
L GNDD #PWR060
U 1 1
P 9650 5200
F 0 "#PWR060" H 9650 4950 50  0001 C CNN
F 1 "GNDD" H 9650 5050 50  0000 C CNN
F 2 "" H 9650 5200 50  0001 C CNN
F 3 "" H 9650 5200 50  0001 C CNN
	1    9650 5200
	0    1    1    0   
$EndComp
$Comp
L GNDD #PWR061
U 1 1
P 9650 5400
F 0 "#PWR061" H 9650 5150 50  0001 C CNN
F 1 "GNDD" H 9650 5250 50  0000 C CNN
F 2 "" H 9650 5400 50  0001 C CNN
F 3 "" H 9650 5400 50  0001 C CNN
	1    9650 5400
	0    1    1    0   
$EndComp
$Comp
L CONN_01X05 J1
U 1 1
P 900 4200
F 0 "J1" H 900 4500 50  0000 C CNN
F 1 "CONN_01X05" V 1000 4200 50  0000 C CNN
F 2 "Pin_Headers:Pin_Header_Straight_1x05_Pitch2.54mm" H 900 4200 50  0001 C CNN
F 3 "" H 900 4200 50  0001 C CNN
	1    900  4200
	-1   0    0    1   
$EndComp
$Comp
L CONN_01X06 J5
U 1 1
P 8100 5250
F 0 "J5" H 8100 5600 50  0000 C CNN
F 1 "CONN_01X06" V 8200 5250 50  0000 C CNN
F 2 "Pin_Headers:Pin_Header_Straight_1x06_Pitch2.54mm" H 8100 5250 50  0001 C CNN
F 3 "" H 8100 5250 50  0001 C CNN
	1    8100 5250
	-1   0    0    1   
$EndComp
$Comp
L +3.3V #PWR062
U 1 1
P 8300 5500
F 0 "#PWR062" H 8300 5350 50  0001 C CNN
F 1 "+3.3V" H 8300 5640 50  0000 C CNN
F 2 "" H 8300 5500 50  0001 C CNN
F 3 "" H 8300 5500 50  0001 C CNN
	1    8300 5500
	0    1    1    0   
$EndComp
$Comp
L GNDD #PWR063
U 1 1
P 8300 5300
F 0 "#PWR063" H 8300 5050 50  0001 C CNN
F 1 "GNDD" H 8300 5150 50  0000 C CNN
F 2 "" H 8300 5300 50  0001 C CNN
F 3 "" H 8300 5300 50  0001 C CNN
	1    8300 5300
	0    -1   -1   0   
$EndComp
$Comp
L ST_Nucleo144_F746ZG_CN7 U7
U 1 1
P 9450 1450
F 0 "U7" H 8850 2125 60  0000 C CNN
F 1 "ST_Nucleo144_F746ZG_CN7" H 9400 2000 60  0000 C CNN
F 2 "Pin_Headers:Pin_Header_Straight_2x10_Pitch2.54mm" H 9350 650 60  0001 C CNN
F 3 "" H 9350 650 60  0001 C CNN
	1    9450 1450
	1    0    0    -1  
$EndComp
Text Label 10050 1200 0    60   ~ 0
SDA
Text Label 8300 5200 0    60   ~ 0
SDA
Text Label 10050 1100 0    60   ~ 0
SCL
Text Label 8300 5100 0    60   ~ 0
SCL
NoConn ~ 8300 5400
Text Label 2200 2700 0    30   ~ 0
MOT_ENCODER_A
Text Label 2200 2800 0    30   ~ 0
MOT_ENCODER_B
NoConn ~ 1100 4300
$Comp
L CONN_01X03 J4
U 1 1
P 1300 3300
F 0 "J4" H 1300 3500 50  0000 C CNN
F 1 "CONN_01X03" V 1400 3300 50  0000 C CNN
F 2 "Pin_Headers:Pin_Header_Straight_1x03_Pitch2.54mm" H 1300 3300 50  0001 C CNN
F 3 "" H 1300 3300 50  0001 C CNN
	1    1300 3300
	-1   0    0    1   
$EndComp
$Comp
L CONN_01X03 J7
U 1 1
P 2650 3300
F 0 "J7" H 2650 3500 50  0000 C CNN
F 1 "CONN_01X03" V 2750 3300 50  0000 C CNN
F 2 "Pin_Headers:Pin_Header_Straight_1x03_Pitch2.54mm" H 2650 3300 50  0001 C CNN
F 3 "" H 2650 3300 50  0001 C CNN
	1    2650 3300
	-1   0    0    1   
$EndComp
Text Label 1100 4200 0    30   ~ 0
CUI_ENCODER_A
Text Label 1100 4000 0    30   ~ 0
CUI_ENCODER_B
Text Label 1500 3400 0    30   ~ 0
CUI_ENCODER_A
Text Label 2850 3400 0    30   ~ 0
CUI_ENCODER_B
Text Label 1500 3200 0    30   ~ 0
MOT_ENCODER_A
Text Label 2850 3200 0    30   ~ 0
MOT_ENCODER_B
Text Label 1500 3300 0    30   ~ 0
ENCODER_A
Text Label 2850 3300 0    30   ~ 0
ENCODER_B
Text Label 1700 4200 0    30   ~ 0
ENCODER_A
Text Label 1650 3850 0    30   ~ 0
ENCODER_B
Text Label 10200 2800 0    30   ~ 0
ENCODER_B_BUFFERED
Text Label 10200 2700 0    30   ~ 0
ENCODER_A_BUFFERED
NoConn ~ 10050 1600
NoConn ~ 7900 1600
$Comp
L LM1117-5.0-RESCUE-Nucleo_DAQ_Shield U3
U 1 1
P 3200 1000
F 0 "U3" H 3300 750 50  0000 C CNN
F 1 "LM1117-5.0" H 3200 1250 50  0000 C CNN
F 2 "TO_SOT_Packages_SMD:SOT-223" H 3200 1000 50  0001 C CNN
F 3 "" H 3200 1000 50  0001 C CNN
	1    3200 1000
	1    0    0    -1  
$EndComp
Wire Notes Line
	600  5400 600  6100
Wire Notes Line
	600  6100 3000 6100
Wire Notes Line
	3000 6100 3000 5400
Wire Notes Line
	3000 5400 600  5400
Wire Notes Line
	3500 4700 3500 2900
Wire Notes Line
	6300 4700 3500 4700
Wire Notes Line
	6300 2900 6300 4700
Wire Notes Line
	3500 2900 6300 2900
Wire Wire Line
	5850 3750 5850 4000
Connection ~ 5850 3750
Connection ~ 5500 3750
Wire Wire Line
	5350 3750 6050 3750
Wire Wire Line
	4250 3750 4250 3800
Wire Wire Line
	4450 3750 4250 3750
Wire Notes Line
	3400 2100 3400 5100
Wire Notes Line
	600  5100 600  2100
Wire Notes Line
	3700 6500 3700 5200
Wire Wire Line
	4100 5900 4600 5900
Wire Wire Line
	4800 5900 5600 5900
Connection ~ 5800 5500
Wire Wire Line
	5600 5500 5800 5500
Wire Wire Line
	5800 5400 5800 5700
Wire Wire Line
	800  1400 1100 1400
Connection ~ 1000 1800
Wire Wire Line
	1000 1700 1000 1800
Wire Wire Line
	1200 1800 1200 1700
Wire Wire Line
	800  1800 1200 1800
Wire Wire Line
	800  1700 800  1800
Wire Wire Line
	1700 4200 1700 4400
Connection ~ 5900 1000
Wire Wire Line
	5800 1000 6000 1000
Connection ~ 4700 1000
Wire Wire Line
	4700 1150 4900 1150
Wire Wire Line
	4700 1000 4700 1150
Connection ~ 3800 1000
Connection ~ 4300 1000
Connection ~ 2600 1000
Connection ~ 2100 1000
Wire Notes Line
	3700 6500 7300 6500
Wire Notes Line
	7300 6500 7300 5200
Wire Notes Line
	7300 5200 3700 5200
Connection ~ 6300 6000
Wire Notes Line
	1100 7900 1100 6600
Wire Notes Line
	3300 7900 1100 7900
Wire Notes Line
	3300 6600 3300 7900
Wire Notes Line
	1100 6600 3300 6600
Wire Wire Line
	1900 7200 1500 7200
Connection ~ 2600 7300
Connection ~ 1000 900 
Wire Wire Line
	1000 800  1000 1000
Wire Wire Line
	1200 900  1200 1000
Wire Wire Line
	800  900  1200 900 
Wire Wire Line
	800  1000 800  900 
Wire Wire Line
	5500 6100 5600 6100
Wire Wire Line
	5500 6400 5500 6100
Wire Wire Line
	6300 6400 5500 6400
Wire Wire Line
	6300 6000 6300 6400
Wire Wire Line
	6200 6000 6450 6000
Wire Wire Line
	1800 7400 1900 7400
Wire Wire Line
	1800 7700 1800 7400
Wire Wire Line
	2600 7700 1800 7700
Wire Wire Line
	2600 7300 2600 7700
Wire Wire Line
	2500 7300 2600 7300
Wire Wire Line
	6700 1700 6600 1700
Wire Wire Line
	6600 1700 6600 1600
Wire Wire Line
	6600 1600 6700 1600
Wire Wire Line
	8800 2700 9000 2700
Wire Wire Line
	3500 1000 4900 1000
Wire Wire Line
	1900 1000 2900 1000
Wire Wire Line
	2100 5500 2100 5700
Wire Wire Line
	1200 5700 1050 5700
Wire Notes Line
	600  2100 3400 2100
Wire Notes Line
	3400 5100 600  5100
Connection ~ 4500 5900
Connection ~ 4300 5900
Wire Wire Line
	5250 5800 5250 5900
Connection ~ 5250 5900
Wire Wire Line
	5250 5600 5250 5500
Connection ~ 5250 5500
Wire Wire Line
	5250 5500 5400 5500
Wire Wire Line
	1650 3850 1650 3950
Wire Notes Line
	7800 4850 8650 4850
Wire Notes Line
	8650 4850 8650 5750
Wire Notes Line
	8650 5750 7800 5750
Wire Notes Line
	7800 5750 7800 4850
Text Notes 7850 4800 0    60   ~ 0
IMU
Text Notes 9350 4900 0    60   ~ 0
Boost Converter
Text Notes 8550 6050 0    50   ~ 0
Connection to Analog Frontend
$EndSCHEMATC
